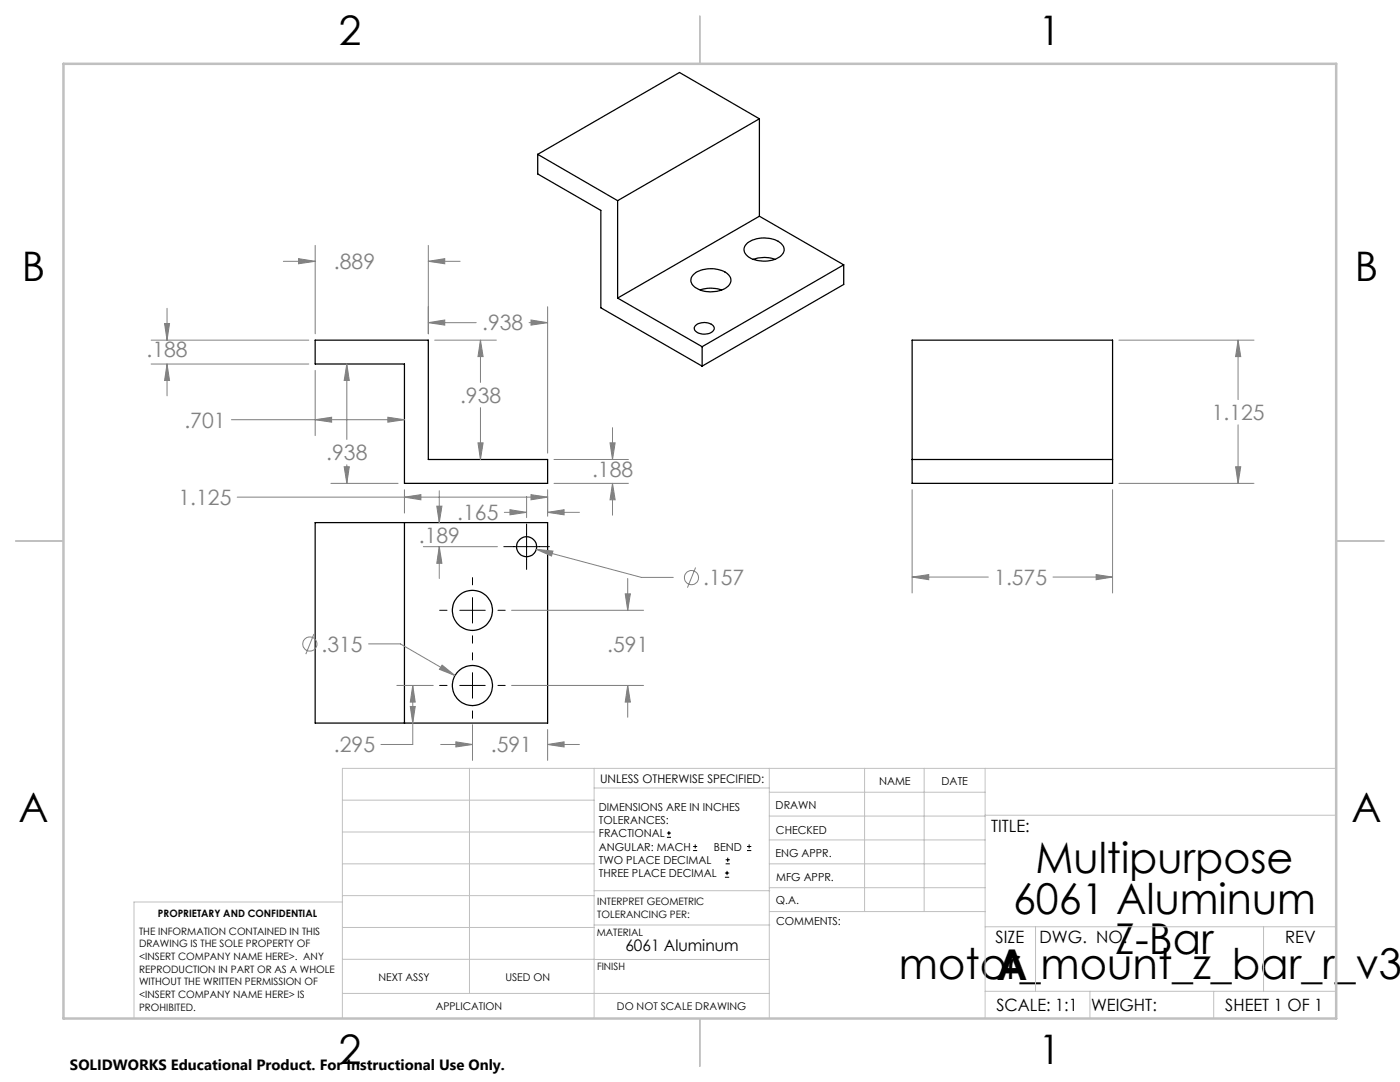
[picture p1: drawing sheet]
<svg xmlns="http://www.w3.org/2000/svg" width="279mm" height="216mm" viewBox="0 0 279 216" stroke-linecap="round" stroke-linejoin="round" font-family="sans-serif">
<g fill="none" stroke="#000" stroke-width=".25">
<path d="M107.3 30.8v3.9l12.6 7.3v19.4l20.2 11.7M107.3 30.8l16 9.2M151.6 23.7l-28.3 16.3M151.6 23.7l-16-9.2-28.3 16.3M151.6 23.7v19.4M123.3 40v19.5M123.3 59.5l16.8 9.7M138.4 54.8a5.7 5.7 0 0 1 7.1 .1 1.72 1.72 0 0 1-.9 2.7 5.6 5.6 0 0 1-6.5-.9 1.54 1.54 0 0 1 .3-1.9zM139.7 57.9a6.6 6.6 0 0 1 4.3 0M149 48.6a5.7 5.7 0 0 1 7.1 .2 1.68 1.68 0 0 1-.9 2.7 5.9 5.9 0 0 1-6.3-.7 1.5 1.5 0 0 1 .1-2.2zM150.3 51.8a6.7 6.7 0 0 1 4.4 0M151.6 43.1l-28.3 16.4"/>
<path d="M151.6 43.1l16.8 9.7M168.4 52.8l-28.3 16.4M168.4 52.8v4l-28.3 16.3M62.9 67.9h22.6v23.8h23.8v4.7h-28.6v-23.8h-17.8zM138.8 64.9a2.61 2.61 0 0 1 3.7 .4 1.51 1.51 0 0 1-1.8 1.4 1.83 1.83 0 0 1-2.2-1.3zM140.1 69.2v3.9M182 67.9h40v28.5h-40zM182 91.7h40M62.9 104.3h46.4v40h-46.4zM80.7 104.3v40"/>
<circle cx="105.1" cy="109.1" r="2"/>
<circle cx="94.3" cy="121.8" r="4"/>
<circle cx="94.3" cy="136.8" r="4"/>
</g>
<g fill="none" stroke="#808080" stroke-width=".2">
<path d="M56.6 52.1h6.3M59.6 51.6l3.3 .5-3.3 .5zM62.9 49v17.6M85.5 52.1l3.3-.5v1zM85.5 49v17.6M85.5 52.1h6.3M30.2 72.6h31.4M30.2 67.9h31.4M32.8 64.6h1l-.5 3.3zM33.3 72.6l.5 3.3h-1zM33.3 61.5v6.4M33.3 72.6v6.4"/>
<path d="M62.9 73.9v13M69.2 72.6l.5 3.3h-1zM69.2 72.6v15.1M85.5 64.4l3.3-.5v1zM85.5 64.4h9.5M86.7 67.9h12.4M95.9 67.9l.5 3.3h-1zM95.9 67.9v8.4M105.6 64.4h3.7M106 63.9l3.3 .5-3.3 .5zM109.3 61.2v29.2M223.3 67.9h27"/>
<path d="M247.1 67.9l.5 3.3h-1zM247.1 67.9v11.8M46.2 83.7h34.5M47.3 99.2h62M62.9 83.7l3.3-.4v.9zM66 96.4h13.4M68.7 93.1h1l-.5 3.3zM69.2 92.7v3.7M77.4 83.3l3.3 .4-3.3 .5zM80.7 99.2l3.3-.5v1zM80.7 97.7v4.7M87.7 97.9v6.4"/>
<path d="M95.4 88.4h1l-.5 3.3zM95.9 81.4v10.3M105.1 99.1v4.2M106 98.7l3.3 .5-3.3 .5zM109.3 97.7v5.3M110.6 96.4h14.8M110.6 91.7h14.8M121.7 88.4h1.1l-.6 3.3zM122.2 96.4l.6 3.3h-1.1zM122.2 85.3v6.4M122.2 96.4v6.4M182 97.7v20.6"/>
<path d="M222 97.7v20.6M223.3 96.4h27M246.6 93.1h1l-.5 3.3zM247.1 84.8v11.6M84.5 109.1h14.8M87.2 101h1l-.5 3.3zM87.7 109.1l.5 3.3h-1zM87.7 109.1v6.3M100.6 102.2h4.5M101.8 101.7l3.3 .5-3.3 .5zM107 109.6l3.3 .4-.2 .9zM107 109.6l21 5.6h6.4"/>
<path d="M109.3 102.2l3.3-.5v1zM109.3 102.2h6.3M124.8 118.5h1l-.5 3.3zM125.3 115.4v6.4M138.8 113.2l-1.6 4.1M182 115.1l3.3-.4v1zM182 115.1h15.2M210.1 115.1h11.9M218.8 114.7l3.2 .4-3.2 .6zM62.7 126.5l-1.7 4M73.6 128.5h6.3l10.9 6.3M79.2 136.8h7.3"/>
<path d="M82.4 136.8l.5 3.3h-1zM82.4 136.8v11.8h-6.4M88.2 132.7l2.6 2.1-3.1-1.2zM102.1 136.8h26.3M102.1 121.8h26.3M125.3 136.8l.5 3.3h-1zM125.3 136.8v6.3M81.9 141h1l-.5 3.3zM87.9 148.6h6.4M91 148l3.3 .6-3.3 .4zM94.3 144.6v7.1M109.3 148.6l3.3-.6v1z"/>
<path d="M109.3 145.6v6.1M109.3 148.6h6.3"/>
<circle cx="138" cy="115.3" r="1.41"/>
<circle cx="61.8" cy="128.5" r="1.42"/>
</g>
<g fill="none" stroke="#000" stroke-width=".2">
<path d="M94.3 115.3v1.4M94.3 119.2v5.1M100.5 109.1h9.1M105.1 104.6v9M87.7 121.8h1.5M87.7 136.8h1.5M91.8 121.8h5M91.8 136.8h5M94.3 126.9v1.4M94.3 130.2v1.5M94.3 134.2v5.1M99.4 121.8h1.4"/>
<path d="M99.4 136.8h1.4M94.3 141.9v1.4M133.1 167.1h.8M133.1 166.2h.8M133.5 165.8v.9M138.3 169.7h.8M138.3 168.9h.8M138.7 168.5v.8M144.7 175h.8M144.7 174.2h.8M144.8 172.4h.9M144.8 171.6h.9"/>
<path d="M145.1 173.8v.8M145.2 171.1v.9M149.1 169.7h.8M149.1 168.9h.8M149.5 168.5v.8"/>
</g>
<g fill="none" stroke="#c0c0c0" stroke-width=".2">
<path d="M68.3 159.7h50.3M93.7 153.3v44.9M118.6 153.3v49.9M118.6 157.2h34.9M153.5 153.3v49.9M153.5 158.1h43.1M172.5 153.3v28.6M184.4 153.3v28.6M196.6 153.3v49.9M266.7 153.3h-198.4v49.9M68.3 178.7h50.3M68.3 172.4h50.3"/>
<path d="M68.3 166h50.3M68.3 180h-41.6v23.2M118.6 177.7h35M153.5 167.6h43.1M153.5 162.8h43.1M153.5 172.4h43.1M153.5 177.1h43.1M196.6 162.7h70.1M68.3 198.2h85.2M68.3 191.4l85.2 .1M68.3 185.1h50.3M118.6 184.6h35"/>
<path d="M153.6 181.9h43M196.6 197.8h70.1M196.6 184.9h70.1M206.7 184.9v12.9M217.5 197.8v5.4M242.2 197.8v5.4M252.2 184.9v12.9"/>
</g>
<path d="M139.7 3.2v9.5M3.1 107.9h9.6M266.7 107.9h9.5M139.7 203.2v9.6" fill="none" stroke="#c0c0c0" stroke-width=".25"/>
<path d="M12.7 12.7h254v190.5h-254z" fill="none" stroke="#c0c0c0" stroke-width=".5"/>
<path d="M85.5 52.1l3.3-.5v1zM59.6 51.6l3.3 .5-3.3 .5zM62.9 83.7l3.3-.4v.9zM77.4 83.3l3.3 .4-3.3 .5zM33.3 72.6l.5 3.3h-1zM32.8 64.6h1l-.5 3.3zM95.4 88.4h1l-.5 3.3zM95.9 67.9l.5 3.3h-1zM80.7 99.2l3.3-.5v1zM106 98.7l3.3 .5-3.3 .5zM69.2 72.6l.5 3.3h-1zM68.7 93.1h1l-.5 3.3zM122.2 96.4l.6 3.3h-1.1zM121.7 88.4h1.1l-.6 3.3zM106 63.9l3.3 .5-3.3 .5zM85.5 64.4l3.3-.5v1zM182 115.1l3.3-.4v1zM218.8 114.7l3.2 .4-3.2 .6zM246.6 93.1h1l-.5 3.3zM247.1 67.9l.5 3.3h-1zM88.2 132.7l-.5 .9 3.1 1.2zM125.3 136.8l.5 3.3h-1zM124.8 118.5h1l-.5 3.3zM107 109.6l3.1 1.3 .2-.9zM101.8 101.7l3.3 .5-3.3 .5zM109.3 102.2l3.3-.5v1zM87.7 109.1l.5 3.3h-1zM87.2 101h1l-.5 3.3zM82.4 136.8l.5 3.3h-1zM81.9 141h1l-.5 3.3zM109.3 148.6l3.3-.6v1zM91 148l3.3 .6-3.3 .4z" fill="#808080"/>
<g font-size="8.5">
<text x="206.6" y="174.2">Multipurpose</text>
<text x="202.2" y="182.3">6061 Aluminum</text>
<text x="222.6" y="190.4">Z-Bar</text>
<text x="179.4" y="195.4">motor_mount_z_bar_r_v3</text>
<text x="198.9" y="195.5">A</text>
</g>
<g font-size="8.1">
<text x="67.6" y="8.9">2</text>
<text x="207.3" y="8.9">1</text>
<text x="4.4" y="56.2">B</text>
<text x="270.4" y="56.2">B</text>
<text x="3.7" y="164.1">A</text>
<text x="269.7" y="164.1">A</text>
<text x="67.6" y="212.4">2</text>
<text x="207.3" y="212.4">1</text>
</g>
<g font-size="4.2" fill="#808080">
<text x="66.7" y="53.7">.889</text>
<text x="96.2" y="65.9">.938</text>
<text x="29.2" y="71.2">.188</text>
<text x="91.8" y="80.4">.938</text>
<text x="241.8" y="83.8">1.125</text>
<text x="36.8" y="85.3">.701</text>
<text x="65.1" y="91.8">.938</text>
<text x="118.2" y="95.2">.188</text>
<text x="35.6" y="100.8">1.125</text>
<text x="91.3" y="103.8">.165</text>
<text x="83.6" y="108.4">.189</text>
<text x="140.3" y="116.8">.157</text>
<text x="198.4" y="116.7">1.575</text>
<text x="64.2" y="130">.315</text>
<text x="121.2" y="130.1">.591</text>
<text x="66.7" y="150.1">.295</text>
<text x="98" y="150.1">.591</text>
</g>
<g font-size="3.4">
<text x="197.8" y="166">TITLE:</text>
<text x="198.7" y="188.1">SIZE</text>
<text x="207.5" y="188.1">DWG. NO.</text>
<text x="256.5" y="188.2">REV</text>
<text x="198.8" y="201.7">SCALE: 1:1</text>
<text x="217.7" y="201.8">WEIGHT:</text>
<text x="244.5" y="201.7">SHEET 1 OF 1</text>
</g>
<text font-size="3.2" x="124.8" y="189.8">6061 Aluminum</text>
<text font-size="3" x="14" y="213.5">SOLIDWORKS Educational Product. For Instructional Use Only.</text>
<text font-size="2.4" x="119.8" y="156.2">UNLESS OTHERWISE SPECIFIED:</text>
<g font-size="2.2">
<text x="119.5" y="161.8">DIMENSIONS ARE IN INCHES</text>
<text x="154.8" y="161.4">DRAWN</text>
<text x="175.4" y="156.6">NAME</text>
<text x="187.9" y="156.7">DATE</text>
<text x="119.5" y="164.4">TOLERANCES:</text>
<text x="119.5" y="167.1">FRACTIONAL</text>
<text x="154.9" y="166.3">CHECKED</text>
<text x="119.5" y="169.7">ANGULAR: MACH</text>
<text x="119.5" y="172.4">TWO PLACE DECIMAL</text>
<text x="142.5" y="169.7">BEND</text>
<text x="154.8" y="171">ENG APPR.</text>
<text x="119.5" y="175">THREE PLACE DECIMAL</text>
<text x="154.9" y="175.7">MFG APPR.</text>
<text x="154.9" y="180.4">Q.A.</text>
<text x="154.9" y="184.6">COMMENTS:</text>
</g>
<g font-size="2.1">
<text x="75.5" y="195.7">NEXT ASSY</text>
<text x="100.9" y="195.7">USED ON</text>
<text x="86.9" y="201.5">APPLICATION</text>
<text x="123.1" y="201.6">DO NOT SCALE DRAWING</text>
</g>
<g font-size="2">
<text x="31.5" y="182.9">PROPRIETARY AND CONFIDENTIAL</text>
<text x="119.2" y="180.6">INTERPRET GEOMETRIC</text>
<text x="119.2" y="183.1">TOLERANCING PER:</text>
<text x="27.8" y="186.5">THE INFORMATION CONTAINED IN THIS</text>
<text x="27.8" y="189">DRAWING IS THE SOLE PROPERTY OF</text>
<text x="27.8" y="191.6">&lt;INSERT COMPANY NAME HERE&gt;. ANY</text>
<text x="119.1" y="186.7">MATERIAL</text>
<text x="27.8" y="194.1">REPRODUCTION IN PART OR AS A WHOLE</text>
<text x="27.8" y="196.6">WITHOUT THE WRITTEN PERMISSION OF</text>
<text x="119.1" y="193.5">FINISH</text>
<text x="27.8" y="199.1">&lt;INSERT COMPANY NAME HERE&gt; IS</text>
<text x="27.8" y="201.7">PROHIBITED.</text>
</g>
</svg>
